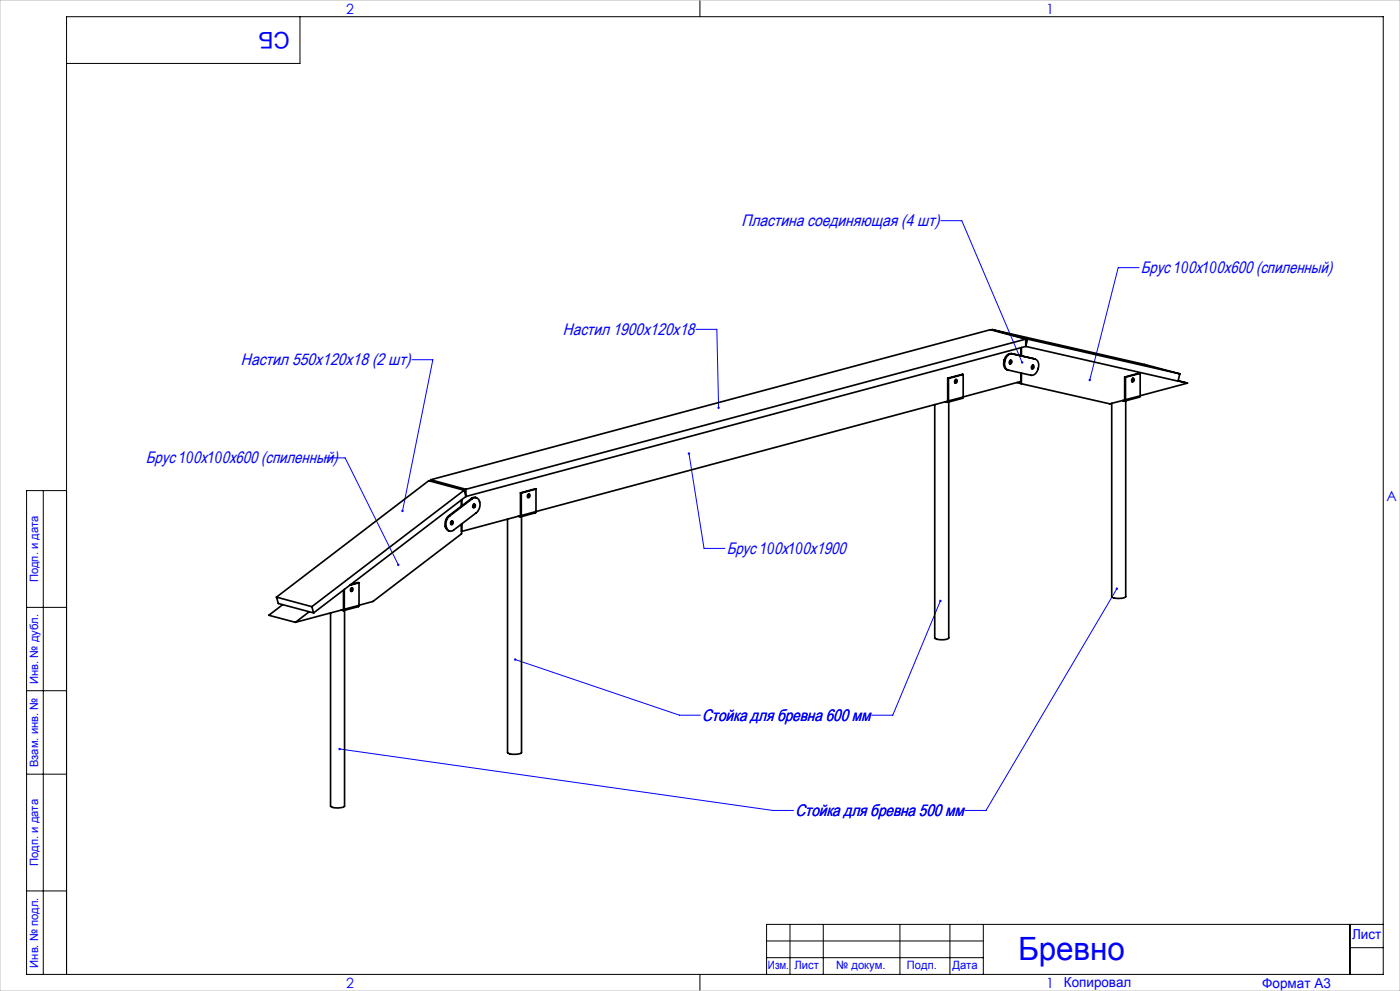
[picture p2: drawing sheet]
<svg xmlns="http://www.w3.org/2000/svg" width="420mm" height="297mm" viewBox="0 0 420 297" stroke-linecap="round" stroke-linejoin="round" font-family="sans-serif">
<path d="M282.3 66.1h6.2l18.1 42.5M208.8 98.7h6.3l.5 23.5M341.7 80.2h-6.2l-8.6 33.7M123.6 107.8h6.3l-9.1 45.3M97.3 137.2h6.2l16 32.1M206.7 135.9l4.5 28.5h6.3M335.1 176.4l-39.3 66.5h-6.2M154.6 197.7l49.2 16.6h6.3M282.1 180.1l-14.3 34.2h-6.2M101.9 224.5l129.9 18.4h6.3" fill="none" stroke="#00f" stroke-width=".3"/>
<g fill="none" stroke="#000" stroke-width=".3">
<path d="M90 5v14h-70M210 0v5M13 147v145M20 147h-12v145h407v-287h-395v287M8 182h12M8 207h12M8 232h12M8 267h12M237 277v15M247 277v15M270 277v15M285 277v15"/>
<path d="M295 277v15M405 277v15M415 277h-185v15M210 292v5M230 282h65M230 287h65M405 284h10"/>
</g>
<path d="M0 0h420v297h-420z" fill="none" stroke="#c0c0c0" stroke-width=".3"/>
<path d="M206.4 135.7a.35 .35 0 0 0 .2 .5 .35 .35 0 0 0 .5-.3 .35 .35 0 0 0-.5-.3l.1 .3-.1-.3zM119.3 168.9l-.2 .5 .4 .2v-.3l.1 .3 .2-.4-.1-.3zM326.7 113.6l-.1 .3 .2 .3 .1-.3-.1 .3a.35 .35 0 0 0 .5-.4 .35 .35 0 0 0-.6-.2zM154.4 197.3l-.2 .3 .4 .1-.4-.1a.35 .35 0 0 0 .4 .4 .35 .35 0 0 0 .3-.5 .35 .35 0 0 0-.5-.2zM281.9 179.8a.35 .35 0 0 0 0 .6 .35 .35 0 0 0 .5-.1 .35 .35 0 0 0-.1-.5l-.2 .3 .2-.3zM334.8 176.1a.37 .37 0 0 0 0 .6 .37 .37 0 0 0 .5 0 .37 .37 0 0 0-.1-.6l-.1 .3 .1-.3zM101.6 224.2l-.1 .2 .4 .1-.4-.1a.35 .35 0 0 0 .4 .4 .35 .35 0 0 0 .3-.5 .35 .35 0 0 0-.6-.1zM215.3 122l-.1 .3 .4 .3v-.4v.4a.36 .36 0 0 0 .3-.6 .36 .36 0 0 0-.6 0zM120.5 152.9l-.1 .4 .3 .2 .1-.4-.1 .4a.37 .37 0 0 0 .4-.5 .37 .37 0 0 0-.6-.1zM306.4 108.3v.6h.4l-.2-.3 .3 .3v-.5z" fill="#00f"/>
<g fill="none" stroke="#000" stroke-width=".5">
<path d="M297.6 98.8v.2M297.6 98.8l10.7 2.8M297.6 98.8l45.7 10.4 10.6 2.8M284.3 113.3v6.8M284.3 113.3l.3 .1M284.6 113.4v6.8M286.6 113.9a.44 .44 0 0 1 .6 .5 .44 .44 0 0 1-.8 .2zM286.8 113.7v.7l-.3 .4M289 119l-.3 .4-4.4 1.1M289 119l-4.4 1.2M289 112.3l-4.4 1.1M289 112.3v6.7"/>
<path d="M289 112.3l-4.7 1M301.2 108.2a2.01 2.01 0 0 0 1.2 2.7M301.2 108.2h.3M301.3 107.9l.2 .1M301.3 107.9l-.1 .3M301.5 108v.2M303 108.1a.43 .43 0 0 1 .5 .2 .43 .43 0 0 1-.2 .6 .43 .43 0 0 1-.5-.2zM303.2 107.9v.7l-.3 .4M303.4 106h.3a2.2 2.2 0 0 0-2.2 2M303.4 106a2.2 2.2 0 0 0-2.1 1.9M303.4 106l7.1 1.6M305.1 114.6l1.3 .4"/>
<path d="M306.4 115l26.6 6 4.4-1.1M306.4 104.2v2.5M306.4 111.8v3.2M306.4 114.3l-17.4 4.7M307.7 103.8l45.7 10.4M307.7 101.6l-10.6-2.8-167.9 45M307.7 101.6l-167.9 45M307.7 101.6v2.2M307.7 103.8l-167.9 45M308.3 101.6l-.6 2.2M308.3 101.6l45.6 10.4M309.7 109.5a.47 .47 0 0 1 .5 .6 .47 .47 0 0 1-.8 .2z"/>
<path d="M309.8 109.5l.1 .6-.4 .4M310.5 107.6a2.73 2.73 0 0 1 .2 4.3l-1.2 .6-7-1.6a2.05 2.05 0 0 1-1-2.7M310.5 107.6l-.3-.1 .4 .1M337.4 113l.2 .1M337.4 113v6.7M337.6 119.8l-.1 .4-.8-.2M337.6 113.1v6.7M339.7 113.5a.44 .44 0 0 1 .5 .5 .44 .44 0 0 1-.7 .3zM339.9 113.4v.6l-.3 .4M342.1 118.6l-.3 .4-4.4 1.2M342.1 111.9l-4.5 1.2M342.1 111.9l-4.7 1.1"/>
<path d="M342.1 118.6l-4.5 1.2M342.1 111.9v6.7M353.4 114.2l2.8 .6M353.4 114.1l2.8 .7M353.9 112l-.5 2.2M356.2 114.8l-14.1 3.8M284.3 120.2l-123.5 33.1M284.6 120.2l-.2 .3-.8-.1M284.6 120.5v70.7a4.2 4.2 0 0 1-4.2 0v-70M337.7 120.1v58.7a4.2 4.2 0 0 1-4.2 0v-57.9M129.2 143.8v.4M129.2 143.8l10.6 2.8"/>
<path d="M133.6 157.8l.3 .1M133.6 157.8l.1 .2M133.7 158l.5 .9 .7 .3M133.7 158l.2 .1M133.9 157.9v.2M134.6 154.6a3.1 3.1 0 0 0-1 3.2M134.6 154.6l.3 .1M134.9 154.7a3.2 3.2 0 0 0-1 3.2M135.3 156.3a.45 .45 0 0 1 .7 .5 .45 .45 0 0 1-.8 .3zM135.6 156.1v.1a.64 .64 0 0 1-.3 1M138.5 149.8v1.9M138.5 157.1v2.9l-26.6 20.3-4.2 1.1"/>
<path d="M139.2 146.9l-10.6-2.8-45.7 34.9M139.2 146.9l-45.6 34.9M139.2 146.9l.6 1.9M139.8 148.8l-45.7 34.9M139.8 146.6v2.2M141.4 149.4l.3 .1M141.4 149.4l-6.8 5.2M141.7 149.5a1.4 1.4 0 0 1 1.6-.2 1.4 1.4 0 0 1 .7 1.4 3.2 3.2 0 0 1-1.1 3l-6.8 5.2a1.31 1.31 0 0 1-2.2-.8M141.7 149.5l-6.8 5.2M142 151.2a.5 .5 0 0 1 .7 .4 .5 .5 0 0 1-.7 .5l-.2-.3zM142.2 151.1l.1 .1a.61 .61 0 0 1-.4 .9M142.9 149.2l-1-.1-.5 .3"/>
<path d="M156.1 147.7v6.7M156.1 147.7l.3 .1M156.1 154.5l-17.6 4.8M156.4 154.5l-.2 .4-.7-.2M156.4 147.8v6.7M156.5 154.8v70.7a4.4 4.4 0 0 1-4.2 0v-69.9M158.4 148.2a.44 .44 0 0 1 .6 .5 .44 .44 0 0 1-.7 .2zM158.6 148.1l.1 .6-.4 .4M160.8 153.3l-.2 .4-4.4 1.2M160.8 153.3l-4.4 1.2M160.8 146.6l-4.4 1.2M160.8 146.6v6.7"/>
<path d="M160.8 146.6l-4.7 1.1M82.9 179l.6 1.9 10.6 2.8M82.9 179l10.7 2.8M103 176.9v5.6M103.3 176.7v5.9M105.2 176.4a.46 .46 0 0 1 .7 0 .46 .46 0 0 1-.2 .7 .44 .44 0 0 1-.6 0 .44 .44 0 0 1 .1-.7zM105.5 176.2l.1 .6-.4 .4M107.7 174.7l-2.8 .7M107.7 174.7v6.7M107.7 174.7l-2.5 .5M84.8 181.2l-4.2 3.2 8 2.1M92.8 183.3l-4.2 3.2"/>
<path d="M93.6 181.8l.5 1.9M103 182.7l-14.4 3.8M103.3 182.6l-.2 .4-.7-.2M103.4 182.9v58.7a4.2 4.2 0 0 1-4.2 0v-57.9M107.7 181.4l-.2 .4-4.4 1.2M107.7 181.4l-4.4 1.2"/>
</g>
<text font-size="9.6" fill="#00f" x="305.4" y="287.8">Бревно</text>
<text font-size="6.9" fill="#00f" x="86.9" y="9.4" transform="rotate(-180 86.9 9.4)">СБ</text>
<g font-size="5" fill="#00f">
<text x="222.4" y="67.8">Пластина соединяющая (4 шт)</text>
<text x="342.2" y="81.8">Брус 100х100х600 (спиленный)</text>
<text x="168.9" y="100.3">Настил 1900х120х18</text>
<text x="72.3" y="109.5">Настил 550х120х18 (2 шт)</text>
<text x="43.8" y="138.9">Брус 100х100х600 (спиленный)</text>
<text x="218" y="166">Брус 100х100х1900</text>
<text x="210.7" y="215.9">Стойка для бревна 600 мм</text>
<text x="238.6" y="244.6">Стойка для бревна 500 мм</text>
</g>
<g font-size="4.2" fill="#00f">
<text x="103.8" y="4.2">2</text>
<text x="313.8" y="4.2">1</text>
<text x="415.9" y="150.2">A</text>
<text x="103.8" y="296.2">2</text>
<text x="313.8" y="296.2">1</text>
</g>
<g font-size="4.1" fill="#00f">
<text x="405.6" y="281.5">Лист</text>
<text x="319.2" y="295.9">Копировал</text>
<text x="378.7" y="296">Формат А3</text>
</g>
<g font-size="3.4" fill="#00f">
<text x="11.4" y="174.5" transform="rotate(-90 11.4 174.5)">Подп. и дата</text>
<text x="11.4" y="205" transform="rotate(-90 11.4 205)">Инв. № дубл.</text>
<text x="11.4" y="229.9" transform="rotate(-90 11.4 229.9)">Взам. инв. №</text>
<text x="11.4" y="259.5" transform="rotate(-90 11.4 259.5)">Подп. и дата</text>
<text x="11.4" y="290" transform="rotate(-90 11.4 290)">Инв. № подл.</text>
<text x="230.4" y="290.4">Изм.</text>
<text x="238.3" y="290.4">Лист</text>
<text x="250.9" y="290.4">№ докум.</text>
<text x="272.1" y="290.4">Подп.</text>
<text x="285.7" y="290.5">Дата</text>
</g>
</svg>
